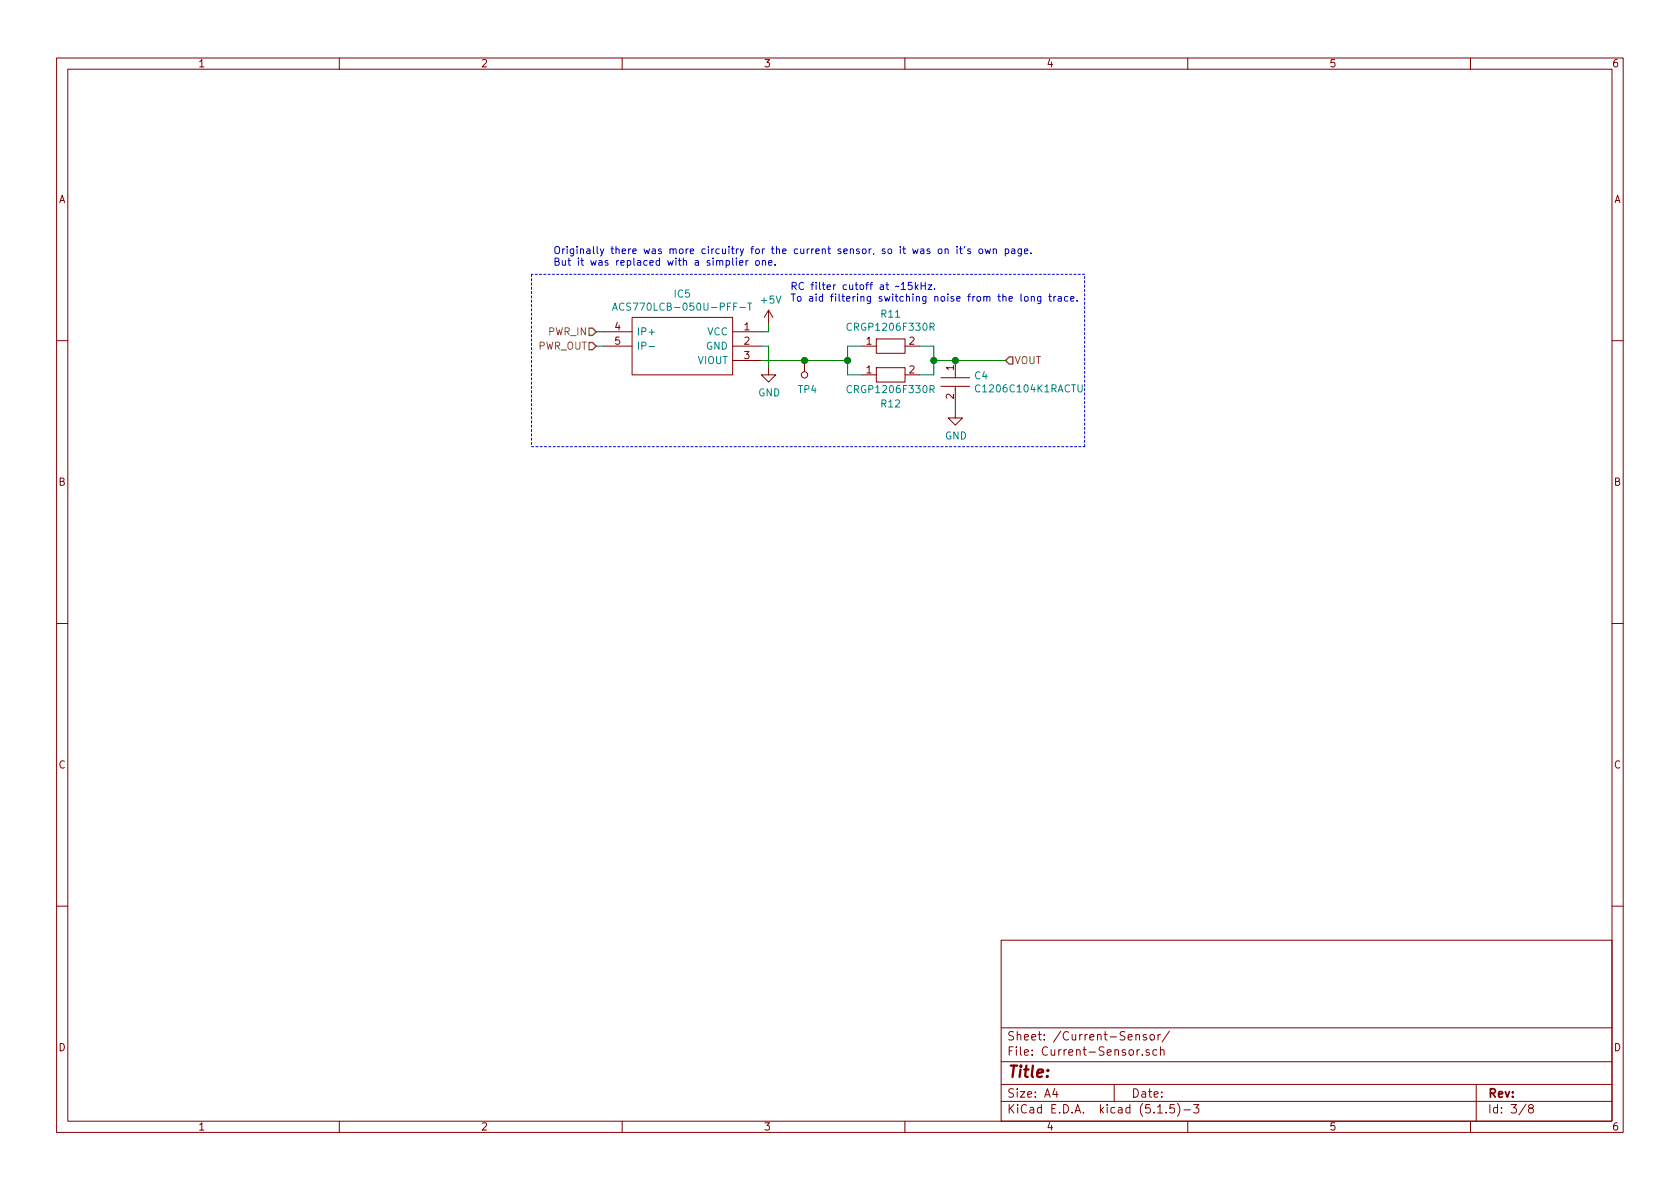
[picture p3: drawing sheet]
<svg xmlns="http://www.w3.org/2000/svg" width="297mm" height="210mm" viewBox="0 0 297 210" stroke-linecap="round" stroke-linejoin="round" font-family="sans-serif">
<g fill="none" stroke="#840000" stroke-width=".18">
<path d="M10 10.3h277v189.9h-277zM12 12.2h273v186.1h-273zM60 10.3v1.9M110 10.3v1.9M160 10.3v1.9M210 10.3v1.9M260 10.3v1.9M106.7 58.7h5.1M111.8 56.1h17.7v10.2h-17.7zM129.5 58.7h5.1M135.9 54.9l-.8 1.2M135.9 54.9v2.5"/>
<path d="M135.9 54.9l.8 1.2M154.9 59.9h5.1v2.6h-5.1zM10 60.2h2M106.7 61.2h5.1M129.5 61.2h5.1M129.5 63.7h5.1M135.9 65v1.3h1.3l-1.3 1.3-1.3-1.3h1.3M142.2 63.7v2M152.4 61.2h2.6M152.4 66.3h2.6M154.9 65h5.1v2.6h-5.1zM160 61.2h2.6"/>
<path d="M160 66.3h2.6M166.4 66.8h5M166.4 68.3h5M168.9 72.6v1.3h1.3l-1.3 1.3-1.3-1.3h1.3M168.9 63.7v3.1M168.9 68.3v3.1M285 60.2h2M10 110.3h2M285 110.3h2M10 160.2h2M177 166.3h108v32h-108zM285 160.2h2"/>
<path d="M60 198.3v1.9M110 198.3v1.9M160 198.3v1.9M177 194.8h108M177 191.8h108M177 187.8h108M177 181.8h108M186.5 192.5l-.4 1h1M186.8 193v1M197 191.8v3M200.8 183.1l.2-.2 .4 .1 .1 .9M200.8 182.9v1"/>
<path d="M201.5 185.6l-.5 .3M202 186.5v.1M202.7 183a.37 .37 0 0 0-.6 .1l.1 .3 .5 .1 .1 .1-.3 .3-.4-.1M203.2 185.7l-.4-.1-.2 .2 .1 .2 .5 .2v.3h-.6M203.4 183.1l.2-.2 .4 .2v.7l-.2 .1-.4-.1zM204.5 185.7l-.4-.1-.3 .3 .2 .6h.5M204.7 196.8h.8M204.7 182.9v1M205.2 185.7l.2-.1 .4 .1v.9M205.2 182.9l-.5 .3M205.2 185.1v1.5M206.2 196.7v.1"/>
<path d="M206.8 182.3l-1.3 2M207.6 195.3h-.7l-.1 .7 .2-.1 .5 .1 .2 .2-.1 .5-.2 .1-.6-.1M208.2 195.1a1.71 1.71 0 0 1 0 2.3M209.3 196.3h1.2M210 198.3v1.9M211 195.3h1l-.5 .6 .4 .1v.7l-.2 .1-.7-.1M260 198.3v1.9M261 191.8v6.5M269.8 195.2l-1.2 2M270.6 196l-.3-.2v-.2l.3-.3h.2l.3 .3-.1 .2-.6 .2a.48 .48 0 0 0-.1 .7l.3 .1 .4-.1a.48 .48 0 0 0-.2-.7"/>
<circle cx="142.2" cy="66.3" r=".56"/>
</g>
<path d="M108.3 54.9l.4-1.3 .4 1.3M108.4 54.5h.6M110.3 53.7a.51 .51 0 0 0-.6 0 .51 .51 0 0 0-.2 .6 .46 .46 0 0 0 .3 .5 .46 .46 0 0 0 .5-.1M130.8 54.4h1M132.2 53.6h.7M132.6 53.6v1.3M150.5 57.3a.6 .6 0 0 0-.8 .4 .6 .6 0 0 0 .6 .7l.2-.1M114.8 61.3h.9M150.5 68.3a.6 .6 0 0 0-.8 .4 .6 .6 0 0 0 .6 .7l.2-.1M190.6 68v1.1l.3 .2h.3l.1-.2v-1.1" fill="none" stroke="#008484" stroke-width=".18"/>
<path d="M94 48.5v30.5M191.8 48.5h-97.8M94 79h97.8M191.8 79v-30.5" fill="none" stroke="#0000c2" stroke-width=".18" stroke-dasharray=".4 .4"/>
<path d="M105.4 58.7h1.3M135.9 57.4v1.3h-1.3M105.4 61.2h1.3M134.6 61.2h1.3v3.8M134.6 63.7h15.3M152.4 61.2h-2.5v5.1h2.5M162.6 61.2h2.5v5.1h-2.5M165.1 63.7h12.7M168.9 71.4v1.2" fill="none" stroke="#008400" stroke-width=".18"/>
<path d="M104.1 58h.7l.6 .7-.6 .6h-.7zM104.1 60.6h.7l.6 .6-.6 .6h-.7zM178.4 63.1h.7v1.3h-.7l-.6-.7z" fill="none" stroke="#848400" stroke-width=".25"/>
<g fill="none" stroke="#0000c2" stroke-width=".18">
<path d="M128.4 46.1h.4l.2 .2-.1 .6h-.5M129.5 45.6v1.1l.2 .2M130.2 46.1v.8M130.8 46.5l.6-.1-.1-.3h-.4l-.1 .1v.7h.5M131.9 46.1v.8M132.3 46.1l-.4 .2M133.7 46.1h.3l.3 .2-.2 .6h-.3l-.1-.1zM134.8 46.2l.2-.1h.3l.1 .8M134.8 46.1v.8M135.9 46.5l.6-.1-.1-.3h-.3l-.2 .1 .1 .7h.4M137 46.8v.1M159.4 50.3l.3-.4v1.3"/>
<path d="M159.4 51.2h.7M161.2 49.9h-.6v.6l.2-.1 .4 .1v.6l-.1 .1-.5-.1M161.8 49.9v1.3M162 50.7l.3 .5M162.3 50.4l-.5 .4M162.9 49.9v1.3M162.9 50.5h.7M163.6 49.9v1.3M164.1 50.4h.6l-.6 .8h.6M164.4 44.1l-.3-.1-.2 .2 .1 .2 .4 .1v.3h-.5M165.2 51.1v.1M165.9 44.1l.2-.1 .3 .1 .1 .1-.1 .6-.3 .1-.2-.2z"/>
<path d="M167.1 44.1l.2-.1 .3 .1v.8M167.1 44v.9M169.2 43.6v.1M169.2 44v.9M169.6 44h.5M169.8 43.6v1.1l.3 .2M170.6 43.6l-.1 .2M171.6 44.1l-.3-.1-.2 .2v.2l.5 .1v.3h-.5M173.2 44.1l.3-.1 .3 .2-.2 .6-.3 .1-.2-.3zM174.2 44l.2 .9 .3-.7 .2 .7 .2-.9M175.6 44.1l.2-.1 .3 .1 .1 .8M175.6 44v.9"/>
<path d="M177.7 44.1l.4-.1 .3 .2-.2 .6h-.5M177.7 44v1.3M178.9 44.1h.5v.8M179.4 44.3l-.4 .1-.2 .1 .1 .3h.5M180.5 52v1.1l.2 .2M180.6 44v1l-.3 .3-.3-.1M180.6 44.1l-.4-.1-.2 .2 .1 .6h.5M181.1 44.4l.6-.1v-.2l-.4-.1-.2 .2 .1 .6h.5M181.3 52.5l.3-.1 .1 .1v.7l-.3 .1-.2-.2-.1-.5zM182.3 44.7v.2M182.3 52.5l.2-.1 .3 .1 .1 .8M182.3 52.4v.9"/>
<path d="M184 52.4v1.2l-.2 .1-.3-.1M184 52.5l-.3-.1-.3 .2 .1 .6h.5M185.4 52.4h.5M185.6 52v1.1l.3 .2M186.3 52.4v.9M186.7 52.4l-.4 .2M187.1 52.5h.5l.1 .8M187.7 52.7l-.5 .1-.2 .2 .1 .2h.6M188.8 52.5l-.4-.1-.2 .2 .1 .6h.5M189.3 52.8l.6-.1-.1-.2-.3-.1-.2 .2 .1 .6h.4M190.4 53.1v.2"/>
</g>
<g fill="#008400" stroke="#008400" stroke-width=".25">
<circle cx="165.1" cy="63.7" r=".51"/>
<circle cx="168.9" cy="63.7" r=".51"/>
<circle cx="149.9" cy="63.7" r=".51"/>
<circle cx="142.2" cy="63.7" r=".51"/>
</g>
<text font-size="2.8" fill="#840000" x="178" y="190.5">Title:</text>
<g font-size="2.1" fill="#840000">
<text x="178" y="184">Sheet: /Current-Sensor/</text>
<text x="178" y="186.7">File: Current-Sensor.sch</text>
<text x="178" y="196.9">KiCad E.D.A. kicad (5.1.5)-3</text>
<text x="178" y="194.1">Size: A4</text>
<text x="200" y="194.1">Date:</text>
<text x="263" y="194.1">Rev:</text>
<text x="263" y="196.9">Id: 3/8</text>
</g>
<g font-size="1.8" fill="#840000">
<text x="35" y="11.9">1</text>
<text x="85" y="11.9">2</text>
<text x="135" y="11.9">3</text>
<text x="185" y="11.9">4</text>
<text x="235" y="11.9">5</text>
<text x="285" y="11.9">6</text>
<text x="10.4" y="35.9">A</text>
<text x="285.4" y="35.9">A</text>
<text x="108.7" y="58.4">4</text>
<text x="131.6" y="58.4">1</text>
<text x="108.7" y="61">5</text>
<text x="131.6" y="61">2</text>
<text x="131.6" y="63.5">3</text>
<text x="153.2" y="61">1</text>
<text x="160.8" y="61">2</text>
<text x="168.7" y="65.5" transform="rotate(-90 168.7 65.5)">1</text>
<text x="153.2" y="66">1</text>
<text x="160.8" y="66">2</text>
<text x="168.7" y="70.6" transform="rotate(-90 168.7 70.6)">2</text>
<text x="10.4" y="85.9">B</text>
<text x="285.4" y="85.9">B</text>
<text x="10.4" y="135.9">C</text>
<text x="285.4" y="135.9">C</text>
<text x="10.4" y="185.9">D</text>
<text x="285.4" y="185.9">D</text>
<text x="35" y="199.9">1</text>
<text x="85" y="199.9">2</text>
<text x="135" y="199.9">3</text>
<text x="185" y="199.9">4</text>
<text x="235" y="199.9">5</text>
<text x="285" y="199.9">6</text>
</g>
<g font-size="1.8" fill="#0000c2">
<text x="97.8" y="44.9">Originally there was more circuitry for the current sensor, so it was on it's own page.</text>
<text x="97.8" y="47">But it was replaced with a simplier one.</text>
<text x="139.7" y="51.3">RC filter cutoff at 15kHz.</text>
<text x="139.7" y="53.3">To aid filtering switching noise from the long trace.</text>
</g>
<g font-size="1.8" fill="#008484">
<text x="119.3" y="52.6">IC5</text>
<text x="134.7" y="53.7">+5V</text>
<text x="110.3" y="54.9">ACS770LCB-050U-PFF-T</text>
<text x="112.5" y="59.3">IP+</text>
<text x="125" y="59.3">VCC</text>
<text x="150.3" y="58.5">CRGP1206F330R</text>
<text x="155.9" y="56.2">R11</text>
<text x="112.5" y="61.8">IP-</text>
<text x="123.4" y="64.4">VIOUT</text>
<text x="124.8" y="61.8">GND</text>
<text x="134.1" y="70.1">GND</text>
<text x="141.1" y="69.5">TP4</text>
<text x="150.3" y="69.5">CRGP1206F330R</text>
<text x="172.4" y="67.1">C4</text>
<text x="173" y="69.4">C1206C104K1RACTU</text>
<text x="155.9" y="72.1">R12</text>
<text x="167.1" y="77.7">GND</text>
</g>
<g font-size="1.8" fill="#848400">
<text x="97" y="59.3">PWR_IN</text>
<text x="95" y="61.8">PWR_OUT</text>
<text x="179.3" y="64.4">VOUT</text>
</g>
</svg>
